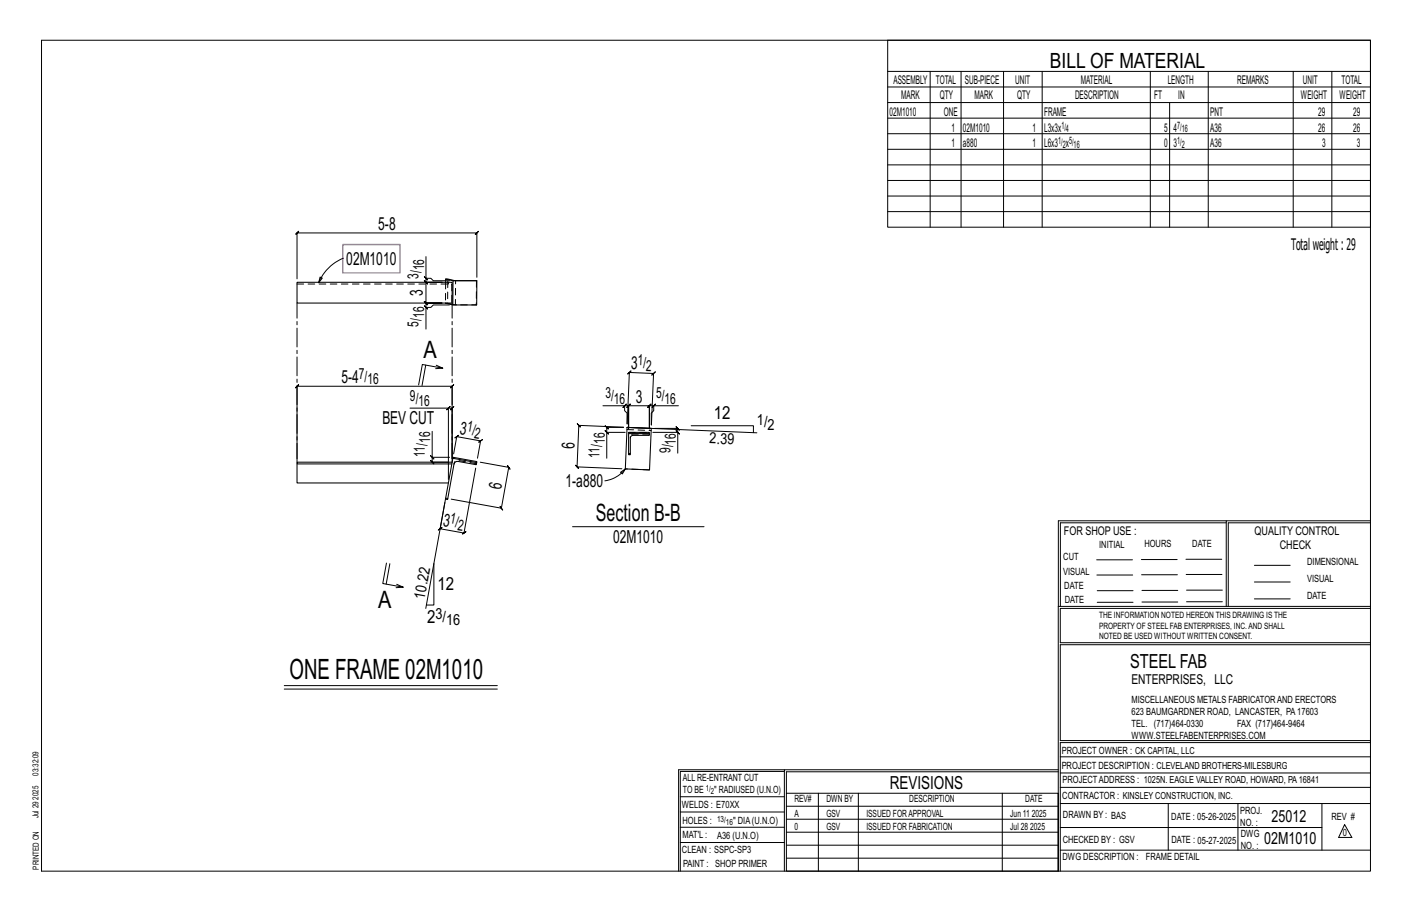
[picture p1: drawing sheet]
<svg xmlns="http://www.w3.org/2000/svg" width="432mm" height="279mm" viewBox="0 0 432 279" stroke-linecap="round" stroke-linejoin="round" font-family="sans-serif">
<g fill="none" stroke="#000" stroke-width=".31">
<path d="M12.7 12.3h406.4v254h-406.4zM271.5 12.3h147.6v57.2h-147.6zM271.5 21.8h147.6M271.5 26.6h147.6M271.5 31.4h147.6M271.5 36.1h147.6M284.5 21.8v47.7M293.9 21.8v47.7M306.9 21.8v47.7M318.7 21.8v47.7M351.8 21.8v47.7M357.7 31.4v38.1"/>
<path d="M369.5 21.8v47.7M395.5 21.8v47.7M407.3 21.8v47.7M271.5 40.9h147.6M271.5 45.6h147.6M271.5 50.4h147.6M271.5 55.2h147.6M271.5 59.9h147.6M104.9 78.9a13.8 13.8 0 0 0-7.5 7.5M130.3 78.4v6.7h1.5l.7 .7h5M271.5 64.7h147.6M97.9 84.7l.7 .3-1.2 1.4z"/>
<path d="M129.8 93.5l1 1zM129.8 84.6l1 1zM130.3 85.1v1.2l-.5-.5 1 1-.5-.5h4.9h-4.9l-.5-.5 1 1-.5-.5v6.3l-.5-.5 1 1-.5-.5h4.9h-4.9l-.5-.5 1 1-.5-.5v1.4M137.4 93.2h-4.9l-.7 .8h-1.5v6.6M145.8 84.8v-13.6l.5-.5-1 1 .5-.5h-55l.5-.5-1 1 .5-.5v14M130.2 111.6l-1.1 6.3M133.4 111.7l2 .8-6.2-1.1-1.2 6.3M135.4 112.5l-2.2 .2M125.4 124.8h11.7v21.8M131.7 139.3l1 1zM132.2 131.9v7.9h5.3M132.2 139.8v1.5l-.5-.5 1 1-.5-.5h5"/>
<path d="M137.1 124.8h1.2l-.5 .5 1-1-.5 .5v15.4v-22.1l.5-.5-1 1 .5-.5h-47.5l.5-.5-1 1 .5-.5v22.1M137.6 124.3l-1 1zM138.7 138.8l1-5.3-.6 .4 1.2-.8-.6 .4 7.3 1.3-.6 .4 1.1-.8-.5 .4-1 5.3M184.4 124h6.6v1.5l.8 .8v3.3M185 131.7l1 1zM190.5 124.5l1-1zM190.7 130.6h-5.2l-.5-.5 1 1-.5-.5v1.6M190.7 130.6l-13.7-.6-.5-.5 1 1.1-.5-.6-.5 12.7-.5-.5 .9 1-.4-.5 13.7 .6M191 124h1.2l-.5 .5 1-1-.5 .5v7.1v-7.1l-.5 .5 1-1-.5 .5h6.4l-.5 .5 1-1-.5 .5v7.1v-7.1l-.5 .5 1-1-.5 .5h1.3M191.2 132.2h-5.7v7.9M191.8 130.6l39.7 1.7M191.8 129.6l.7-15.7-.6 .4 1.1-.9-.5 .5 7.4 .3-.6 .4 1.1-.9-.5 .5-.7 15.7"/>
<path d="M199.4 124.5l1-1zM199.6 132.2h7.7v6.3M200.2 131h7.1l-.5-.5 1 1-.5-.5v1.2M206.8 131.7l1 1zM207.5 124h-7.6v1.5l-.7 .8v3.6M211.4 130.1h19v2.2M136.2 152.6l-6 33.4M145.5 143.1l-3.6 19.8 .6-.4-1.2 .9 .6-.5-7.3-1.3 .6-.4-1.2 .8 .6-.4 1.4-8M146.9 141.3l8.7 1.6-.4-.6 .8 1.1-.4-.5-2.3 12.5-.4-.6 .8 1.1-.4-.5-15.3-2.8M189.8 144.4l1.4-1.1-.9 1.6zM191.2 143.3l-1.3 1.5-1.7 1.1-1.3 .6-1.9 .5M375 159.8h-50.7v25.6"/>
<path d="M375 159.2h-51.3l-.1 107.1M419.1 159.2h-44.1v26.2M419.1 159.8h-43.5v25.6M118.2 172.1l-1.1 6.3 6.2 1.1-2-.9M119.2 172.3l-1.1 6.3M123.3 179.5l-2.2 .1M132.7 172.3v12.7h-2.3M175.1 161h40.2M335.4 171.1h10.9M335.4 175.8h11M349 171h11M349.1 175.7h11"/>
<path d="M362.7 171h10.9M362.7 175.6h11M383.6 172.8h11M383.6 177.9h11M323.7 185.4h95.4M335.5 184.1h11M335.5 180.6h11M349.2 184h11M349.2 180.5h11M362.9 180.4h10.9M362.9 184h10.9M383.6 183.1h11"/>
<path d="M419.1 186h-94.9v10.5h94.9M419.1 197.1h-94.9v29.3h94.9v.6h-94.9v39.3M86.9 209.6h65.2M86.9 210.6h65.2M239.9 235.8h-31.9v30.5M239.9 235.3h-32.4v31M323.6 235.3h-83.7v31M323.6 235.9h-83.1v6.6M324.2 236.3h94.9M324.2 231.4h94.9M208 252.9h31.9M208 257.5h31.9"/>
<path d="M208 243.6h31.9M208 248.2h31.9M240.5 242.5h83.1v23.8h-83.1zM240.5 258.4h83.1M240.5 254.4h83.1M240.5 250.4h83.1M240.5 246.5h83.1M250.3 242.5v23.8M262.5 242.5v23.8M306.5 242.5v23.8M324.2 253h80.1M324.2 245.6h94.9"/>
<path d="M324.2 259.9h94.9M324.2 240.7h94.9M357.3 245.6v14.3M378.6 245.6v14.3M404.3 245.6v14.3M411.2 252.1l2.2 3.9h-4zM240.5 262.3h83.1"/>
</g>
<g fill="none" stroke="#000" stroke-width=".32">
<path d="M90.8 86.3h47.5v6.3h-47.5zM136.2 92.6l2.3 .6M136.3 85.3l2.7 .5h6.8M138.5 85.8h7.3v7.4h-7.3zM138.5 85.8l-2.2-.5v1M191.8 130.7l7.4 .3-.6 12.6-7.4-.3zM191.8 130.6v.1M191.8 130.6l7.4 .4M192.2 132.2h6.4v.9h-5a.8 .8 0 0 0-.8 .8v5.1h-.6zM192.2 132.6h6.4M90.8 141.8v5.8h46.3M138.3 141.3h-47.5v.5h47.4"/>
<path d="M138.5 140.1l7.3 1.3-.1 .7-5.6-1a1.06 1.06 0 0 0-1.3 .8l-1.9 10.8-.7-.1zM138.5 140.1v-.3l7.3 1.3v.3"/>
</g>
<path d="M104.8 74.8h17.5v8.6h-17.5z" fill="none" stroke="#f0f" stroke-width=".5"/>
<g fill="none" stroke="#000" stroke-width=".31" stroke-dasharray="2 1.4">
<path d="M90.8 86.8l47.3 .1M136.3 86.3l-.1 6.3M136.9 92.7h-.7M137.1 86.3v.5M138.1 86.9l.1 5.7M138.8 93.2l-1.9-.5v-7.4M139.3 93.2h-.5M139.6 93.2h-.3v-7.4M145.7 85.8v7.4h-6.1M145.8 93.2h-.1M191.7 131.3l7.4 .3M192.2 132.2h6.4"/>
<path d="M192.8 133.9v-.4M192.8 138.6h-.6M198.6 132.7h-5a.8 .8 0 0 0-.8 .8M136.9 152.4l-.6-.1M138.8 141.9l.1-.3M145.7 141.8l-5.6-1.1a1.06 1.06 0 0 0-1.2 .9M198.6 143.6l-7.4-.3"/>
</g>
<path d="M90.8 141.3v-48.7M138.3 141.3v-48.7" fill="none" stroke="#000" stroke-width=".31" stroke-dasharray="5.8 1 1 1"/>
<text font-size="8.6" x="88.5" y="207.6">ONE FRAME 02M1010</text>
<g font-size="7.3">
<text x="129.5" y="109.3">A</text>
<text x="182.2" y="159.3">Section B-B</text>
<text x="115.6" y="185.8">A</text>
</g>
<text font-size="6.4" x="321.1" y="20.7">BILL OF MATERIAL</text>
<text font-size="5.9" x="345.6" y="204.1">STEEL FAB</text>
<g font-size="5.5">
<text x="115.7" y="70.2">5-8</text>
<text x="105.9" y="80.9">02M1010</text>
<text x="129.3" y="90.5" transform="rotate(-90 129.3 90.5)">3</text>
<text x="192.9" y="112.9" transform="rotate(2 192.9 112.9)">3</text>
<text x="104.4" y="117.1">5-4</text>
<text x="194.4" y="123">3</text>
<text x="116.9" y="129.5">BEV CUT</text>
<text x="218.3" y="128.1">12</text>
<text x="140.4" y="132.6" transform="rotate(10 140.4 132.6)">3</text>
<text x="175.7" y="137.4" transform="rotate(-88 175.7 137.4)">6</text>
<text x="153.3" y="149.9" transform="rotate(-80 153.3 149.9)">6</text>
<text x="173" y="148.9">1-a880</text>
<text x="135.3" y="160.7" transform="rotate(10 135.3 160.7)">3</text>
<text x="187.5" y="166">02M1010</text>
<text x="133.7" y="180.4">12</text>
<text x="130.6" y="190.6">2</text>
<text x="272.2" y="241.1">REVISIONS</text>
</g>
<g font-size="5.1">
<text x="388.9" y="251.3">25012</text>
<text x="386.6" y="258.1">02M1010</text>
</g>
<text font-size="4.9" x="394.8" y="76.4">Totalweight : 29</text>
<g font-size="4.7">
<text x="129.7" y="82.7" transform="rotate(-90 129.7 82.7)">16</text>
<text x="128" y="85.3" transform="rotate(-90 128 85.3)">3/</text>
<text x="128" y="99.9" transform="rotate(-90 128 99.9)">5/</text>
<text x="129.7" y="97.2" transform="rotate(-90 129.7 97.2)">16</text>
<text x="195" y="111.7" transform="rotate(2 195 111.7)">1/</text>
<text x="197.5" y="113.5" transform="rotate(2 197.5 113.5)">2</text>
<text x="109.7" y="115.8">7/</text>
<text x="112.3" y="117.5">16</text>
<text x="125.4" y="122.5">9/</text>
<text x="128" y="124.2">16</text>
<text x="185.1" y="121.8">3/</text>
<text x="187.7" y="123.5">16</text>
<text x="200.6" y="121.8">5/</text>
<text x="203.2" y="123.5">16</text>
<text x="142.7" y="131.7" transform="rotate(10 142.7 131.7)">1/</text>
<text x="231.5" y="129.8">1/</text>
<text x="234.7" y="131.5">2</text>
<text x="131.6" y="135.3" transform="rotate(-90 131.6 135.3)">16</text>
<text x="144.9" y="133.8" transform="rotate(10 144.9 133.8)">2</text>
<text x="185" y="135.7" transform="rotate(-90 185 135.7)">16</text>
<text x="206.7" y="135.9" transform="rotate(-90 206.7 135.9)">16</text>
<text x="216.9" y="135.6" transform="rotate(2 216.9 135.6)">2.39</text>
<text x="129.9" y="139.7" transform="rotate(-90 129.9 139.7)">11/</text>
<text x="183.3" y="140.1" transform="rotate(-90 183.3 140.1)">11/</text>
<text x="205" y="138.5" transform="rotate(-90 205 138.5)">9/</text>
<text x="137.5" y="159.9" transform="rotate(10 137.5 159.9)">1/</text>
<text x="139.8" y="162" transform="rotate(10 139.8 162)">2</text>
<text x="129.8" y="183.3" transform="rotate(-80 129.8 183.3)">10.2</text>
<text x="133.2" y="189.3">3/</text>
<text x="136.4" y="191">16</text>
</g>
<text font-size="4.2" x="346" y="209.1">ENTERPRISES, LLC</text>
<g font-size="3.7">
<text x="273.2" y="25.6">ASSEMBLY</text>
<text x="286.2" y="25.6">TOTAL</text>
<text x="295.1" y="25.6">SUB-PIECE</text>
<text x="310.4" y="25.6">UNIT</text>
<text x="330.5" y="25.6">MATERIAL</text>
<text x="357.1" y="25.6">LENGTH</text>
<text x="378.3" y="25.6">REMARKS</text>
<text x="398.4" y="25.6">UNIT</text>
<text x="410.2" y="25.6">TOTAL</text>
<text x="272.1" y="35.5">02M1010</text>
<text x="275.6" y="30.4">MARK</text>
<text x="287.4" y="30.4">QTY</text>
<text x="288.6" y="35.5">ONE</text>
<text x="298" y="30.4">MARK</text>
<text x="311" y="30.4">QTY</text>
<text x="319.3" y="35.5">FRAME</text>
<text x="328.7" y="30.4">DESCRIPTION</text>
<text x="353" y="30.4">FT</text>
<text x="360.3" y="30.4">IN</text>
<text x="370.1" y="35.5">PNT</text>
<text x="397.8" y="30.4">WEIGHT</text>
<text x="403.2" y="35.5">29</text>
<text x="409.6" y="30.4">WEIGHT</text>
<text x="413.8" y="35.5">29</text>
<text x="290.9" y="40.2">1</text>
<text x="294.5" y="40.2">02M1010</text>
<text x="315.8" y="40.2">1</text>
<text x="319.3" y="40.2">L3x3x</text>
<text x="356" y="40.2">5</text>
<text x="358.9" y="40.2">4</text>
<text x="370.1" y="40.2">A36</text>
<text x="403.2" y="40.2">26</text>
<text x="413.8" y="40.2">26</text>
<text x="290.9" y="45">1</text>
<text x="294.5" y="45">a880</text>
<text x="315.8" y="45">1</text>
<text x="319.3" y="45">L6x3 x</text>
<text x="356" y="45">0</text>
<text x="358.9" y="45">3</text>
<text x="370.1" y="45">A36</text>
<text x="404.3" y="45">3</text>
<text x="415" y="45">3</text>
<text x="325.3" y="163.4">FOR SHOP USE :</text>
<text x="383.7" y="163.4">QUALITY CONTROL</text>
<text x="391.4" y="167.8">CHECK</text>
</g>
<g font-size="3.1">
<text x="324.6" y="39.4">1/</text>
<text x="326" y="40.5">4</text>
<text x="360" y="39.4">7/</text>
<text x="361.4" y="40.5">16</text>
<text x="323.6" y="44.1">1/ 5/</text>
<text x="325" y="45.3">2</text>
<text x="328.3" y="45.3">16</text>
<text x="360" y="44.1">1/</text>
<text x="361.4" y="45.3">2</text>
<text x="336.2" y="167.4">INITIAL</text>
<text x="350" y="167.1">HOURS</text>
<text x="364.6" y="167.2">DATE</text>
<text x="325.2" y="171.3">CUT</text>
<text x="399.8" y="172.8">DIMENSIONAL</text>
<text x="325.1" y="175.8">VISUAL</text>
<text x="399.8" y="177.9">VISUAL</text>
<text x="325.5" y="180">DATE</text>
<text x="325.7" y="184.4">DATE</text>
<text x="399.8" y="183.1">DATE</text>
<text x="346" y="215">MISCELLANEOUS METALS FABRICATORAND ERECTORS</text>
<text x="346" y="218.6">623 BAUMGARDNER ROAD, LANCASTER, PA17603</text>
<text x="346" y="225.8">WWW.STEELFABENTERPRISES.COM</text>
<text x="346" y="222.2">TEL. (717)464-0330</text>
<text x="378.3" y="222.2">FAX (717)464-9464</text>
<text x="324.7" y="230.5">PROJECT OWNER : CK CAPITAL, LLC</text>
<text x="208.8" y="238.8">ALL RE-ENTRANT CUT</text>
<text x="324.7" y="235.1">PROJECT DESCRIPTION : CLEVELAND BROTHERS-MILESBURG</text>
<text x="324.9" y="239.5">PROJECTADDRESS : 1025N. EAGLE VALLEY ROAD, HOWARD, PA16841</text>
<text x="208.8" y="242.5">TO BE</text>
<text x="218.4" y="242.5">&quot; RADIUSED (U.N.O)</text>
<text x="242.9" y="245.3">REV#</text>
<text x="252.7" y="245.3">DWN BY</text>
<text x="278.1" y="245.3">DESCRIPTION</text>
<text x="313.5" y="245.3">DATE</text>
<text x="324.9" y="244.2">CONTRACTOR : KINSLEY CONSTRUCTION, INC.</text>
<text x="208.5" y="247">WELDS : E70XX</text>
<text x="208.7" y="251.7">HOLES :</text>
<text x="224.2" y="251.8">&quot; DIA(U.N.O)</text>
<text x="242.9" y="249.9">A</text>
<text x="252.7" y="249.9">GSV</text>
<text x="264.9" y="249.9">ISSUED FORAPPROVAL</text>
<text x="309" y="249.9">Jun 11</text>
<text x="315.5" y="249.9">2025</text>
<text x="325.1" y="250">DRAWN BY : BAS</text>
<text x="358.2" y="250.5">DATE : 05-26-2025</text>
<text x="379.3" y="248.9">PROJ.</text>
<text x="407.2" y="250.5">REV #</text>
<text x="208.7" y="256.3">MAT'L :</text>
<text x="219.3" y="256.4">A36 (U.N.O)</text>
<text x="242.9" y="253.8">0</text>
<text x="252.7" y="253.8">GSV</text>
<text x="264.9" y="253.8">ISSUED FOR FABRICATION</text>
<text x="309" y="253.8">Jul 28</text>
<text x="315" y="253.8">2025</text>
<text x="325" y="257.6">CHECKED BY : GSV</text>
<text x="358.3" y="257.7">DATE : 05-27-2025</text>
<text x="379.3" y="252.5">NO. :</text>
<text x="379.5" y="255.9">DWG</text>
<text x="410.6" y="255.5">0</text>
<text x="208.6" y="260.7">CLEAN : SSPC-SP3</text>
<text x="324.9" y="262.9">DWG DESCRIPTION :</text>
<text x="350.4" y="263">FRAME DETAIL</text>
<text x="379.5" y="259.5">NO. :</text>
<text x="208.9" y="265">PAINT : SHOP PRIMER</text>
</g>
<g font-size="2.7">
<text x="336.1" y="189">THE INFORMATION NOTED HEREON THIS DRAWING IS THE</text>
<text x="336.1" y="195.4">NOTED BE USED WITHOUT WRITTEN CONSENT.</text>
<text x="336.1" y="192.2">PROPERTY OF STEEL FAB ENTERPRISES, INC.AND SHALL</text>
</g>
<g font-size="2.6">
<text x="215.9" y="241.8">1/</text>
<text x="217.4" y="242.7">2</text>
<text x="219.3" y="251.1">13/</text>
<text x="222" y="252.1">16</text>
</g>
<g font-size="2.5">
<text x="11.7" y="237.1" transform="rotate(-90 11.7 237.1)">03:32:09</text>
<text x="11.8" y="244.4" transform="rotate(-90 11.8 244.4)">2025</text>
<text x="11.8" y="250.1" transform="rotate(-90 11.8 250.1)">Jul 29</text>
<text x="11.9" y="265.8" transform="rotate(-90 11.9 265.8)">PRINTED ON</text>
</g>
</svg>
